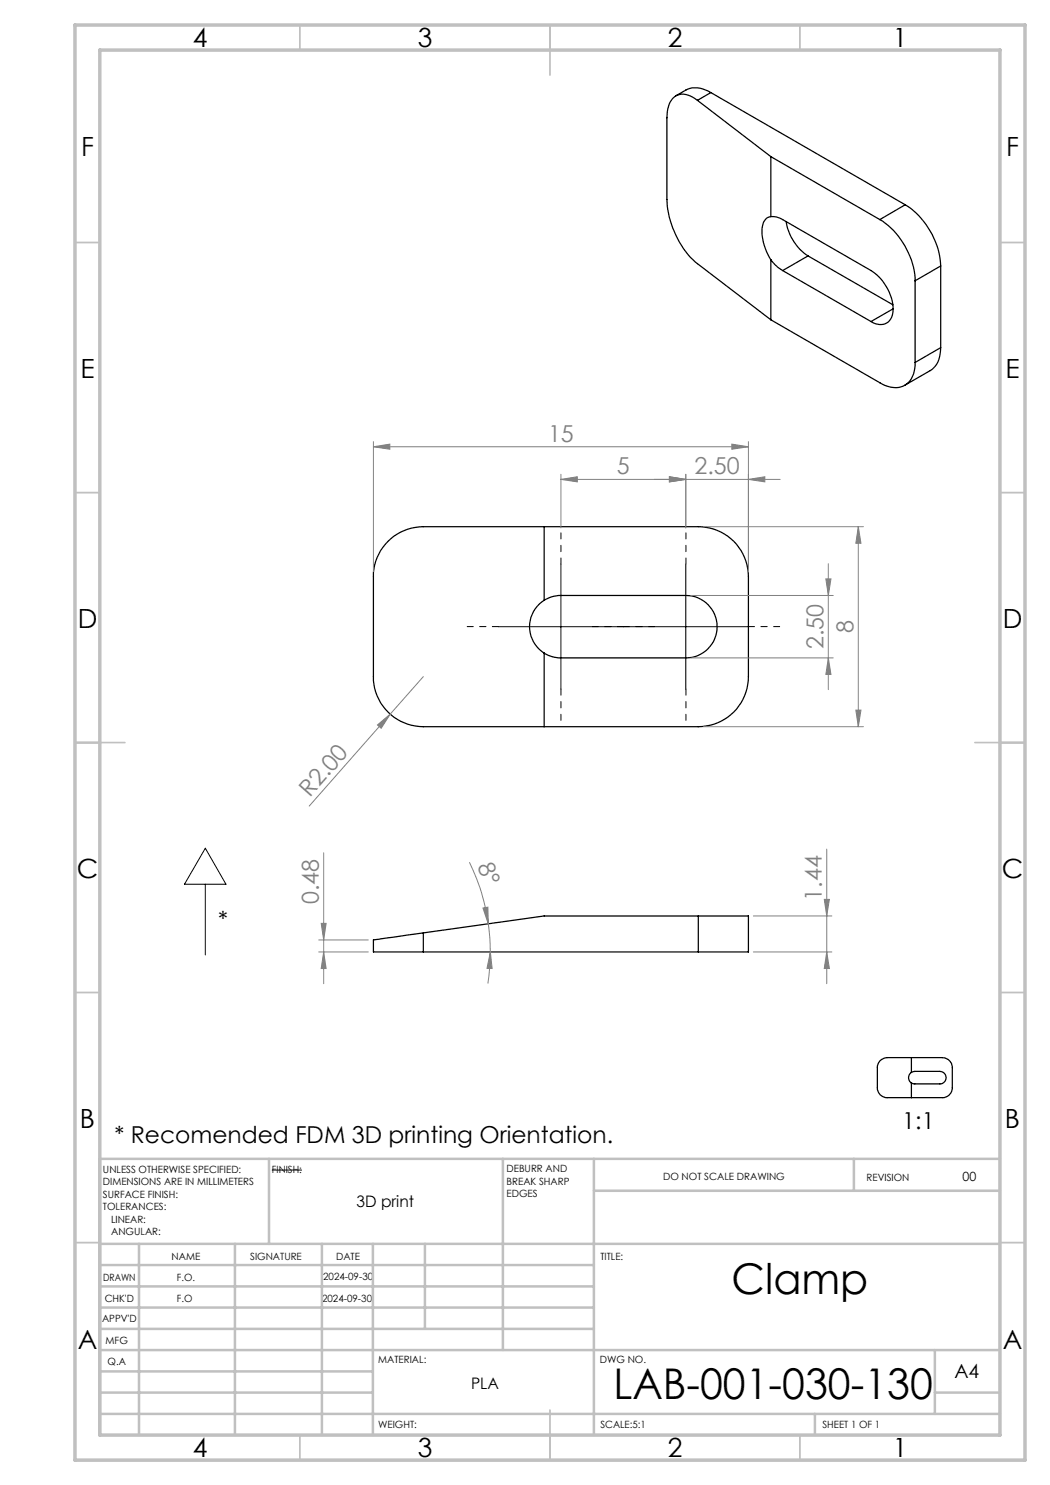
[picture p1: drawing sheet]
<svg xmlns="http://www.w3.org/2000/svg" width="210mm" height="297mm" viewBox="0 0 210 297" stroke-linecap="round" stroke-linejoin="round" font-family="sans-serif">
<g fill="none" stroke="#000" stroke-width=".25">
<path d="M142.2 18.5a4.9 4.9 0 0 0-5-.5l-2 1.2M142.2 18.5l-2.7 1.6M142.2 18.5l38.8 22.5M139.5 20.1a3.7 3.7 0 0 0-4.6-.7 5 5 0 0 0-1.5 4.2v16.3a18.2 18.2 0 0 0 6.1 12.8l14.7 11.3M139.5 20.1l14.7 11.2M154.2 31.3v12M154.2 31.3l21.8 12.6M154.2 52a8.4 8.4 0 0 0 2.3 2.1M154.2 43.3a3.6 3.6 0 0 1 2.3 .6l17.7 10.2a9.4 9.4 0 0 1 4.3 8.6 2.61 2.61 0 0 1-4.3 1.6M154.2 43.3a2.5 2.5 0 0 0-1.8 3 11.3 11.3 0 0 0 1.8 5.7M154.2 52v12M156.5 54.1l17.7 10.2"/>
<path d="M157.2 44.3a10.2 10.2 0 0 0 4.4 6.9M161.6 51.2l-5.1 2.9M161.6 51.2l17 9.8M176 43.9a15.4 15.4 0 0 1 7 12.3M181 41a15.7 15.7 0 0 1 7.1 12.2M181 41l-5 2.9M183 56.2v16.3M188.1 53.2l-5.1 3M188.1 53.2v16.3M154.2 64l21.8 12.5a4.8 4.8 0 0 0 5.3 .3 5.1 5.1 0 0 0 1.7-4.3M178.6 61.8l-4.4 2.5M188.1 69.5a4.9 4.9 0 0 1-2 4.6l-5.1 2.9"/>
<path d="M188.1 69.5l-5.1 3M77.6 108.3a10.2 10.2 0 0 1 7.1-3h55a10 10 0 0 1 10 10.1v19.9a10 10 0 0 1-10 10h-55a10 10 0 0 1-10-10v-19.9a9.8 9.8 0 0 1 2.9-7.1zM108.8 105.3v14.7M108.8 120a6.2 6.2 0 0 0 0 10.6M108.8 120a6.3 6.3 0 0 1 3.4-.9h25a6.2 6.2 0 0 1 6.2 6.2 6.2 6.2 0 0 1-6.2 6.3h-25a6.3 6.3 0 0 1-3.4-1M108.8 130.6v14.7M84.7 186.6l-10 1.4v2.4h10M84.7 186.6v3.8M84.7 190.4h55M139.7 183.2h10v7.2h-10M139.7 183.2v7.2M139.7 183.2h-30.9l-24.1 3.4"/>
<path d="M175.9 212.2l.9-.6 .6-.1h11.1a2.05 2.05 0 0 1 2 2v4.1a1.99 1.99 0 0 1-2 1.9h-11.1a1.93 1.93 0 0 1-1.9-1.9v-4.4zM182.3 214.5a1.27 1.27 0 0 0 0 2.1M182.3 214.5l.7-.2h5a1.25 1.25 0 0 1 1.2 1.2 1.25 1.25 0 0 1-1.2 1.3h-5.2l-.5-.2M182.3 211.5v3M182.3 216.6v2.9"/>
</g>
<path d="M112.2 112.9v24.9M137.2 112.9v24.9M99.7 125.3h50M41.1 176.8v14.2M41.1 169.6l4.1 7.2h-8.3zM54.4 234h6" fill="none" stroke="#000" stroke-width=".2"/>
<g fill="none" stroke="#808080" stroke-width=".2">
<path d="M74.7 89.4l3.3-.6v1zM74.7 88.3v26M74.7 89.4h75M112.2 95.9l3.3-.5v1zM112.2 95.9h43.8M112.2 94.9v10.7M133.9 95.4l3.3 .5-3.3 .5zM137.2 94.9v10.7M146.4 88.8l3.3 .6-3.3 .4zM149.7 95.9l3.3-.5v1zM149.7 88.3v26M138.2 119.1h28.5"/>
<path d="M140.7 105.3h32M165.2 115.8h1l-.5 3.3zM165.7 112.7v25.2M171.7 105.3l.5 3.4h-1zM171.7 105.3v40M84.7 135.3l-6.7 7.5M138.2 131.6h28.5M165.7 131.6l.5 3.3h-1zM75.5 145l2.5-2.2-1.8 2.9zM78 142.8l-16.2 18.4M140.7 145.3h32M171.2 142h1l-.5 3.3z"/>
<path d="M64.7 170.6v26.1M93.9 172.4a39 39 0 0 1 3.7 12.3M164.9 179.9h1l-.6 3.3zM165.3 169.8v26.9M63.7 190.4h10M63.7 188h10M64.2 184.7h1l-.5 3.3zM64.7 190.4l.5 3.3h-1zM96.6 181.6l1-.2v3.3zM97.6 184.7l.4 2.9 .1 2.8M98.1 190.4l.3 3.3h-1zM98.1 190.4l-.1 2.4-.4 3.9"/>
<path d="M150.7 190.4h15.7M150.7 183.2h15.7M165.3 190.4l.6 3.3h-1z"/>
</g>
<path d="M112.2 112.8v-6.2M137.2 112.8v-6.2M99.7 125.3h-6.3M112.2 137.8v6.3M124.7 125.3h-6.3M124.7 125.3h6.2M137.2 137.8v6.3M149.7 125.3h6.2" fill="none" stroke="#000" stroke-width=".2" stroke-dasharray="15.2 1.3 1.3 1.3" stroke-dashoffset="14"/>
<g fill="none" stroke="#c0c0c0" stroke-width=".35">
<path d="M60 5v5M110 5v10M160 5v5M15 48.5h5M200 48.5h5M15 98.5h5M200 98.5h5M15 148.5h10M195 148.5h10M15 198.5h5M200 198.5h5M15 248.5h5"/>
<path d="M200 248.5h5M60 287v5M110 282v10M160 287v5"/>
</g>
<g fill="none" stroke="#c0c0c0" stroke-width=".5">
<path d="M53.8 231.8v17M100.6 231.8v38.2M118.8 231.8v55.2M118.8 238.2h81.2M170.8 231.8v6.4M200 231.8h-180v55.2M20 248.8h180M20 257.3h98.8M20 253h98.8M27.8 248.8v38.2M47 248.8v38.2M64.4 248.8v38.2"/>
<path d="M74.6 248.8v38.2M85 248.8v17M20 265.8h98.8M20 261.5h98.8M20 278.5h54.6M20 274.3h54.6M20 270h180M187 278.5h13M187 270v12.8M20 282.8h180M163 282.8v4.2"/>
</g>
<path d="M15 5h190v287h-190zM20 10h180v277h-180z" fill="none" stroke="#c0c0c0" stroke-width=".7"/>
<g fill="#808080">
<path d="M75.5 145l2.5-2.2-1.8 2.9z"/>
<path d="M98.1 190.4l.3 3.3h-1zM96.6 181.6l1-.2v3.3z"/>
<path d="M149.7 95.9l3.3-.5v1zM133.9 95.4l3.3 .5-3.3 .5z"/>
<path d="M74.7 89.4l3.3-.6v1zM146.4 88.8l3.3 .6-3.3 .4zM112.2 95.9l3.3-.5v1zM133.9 95.4l3.3 .5-3.3 .5z"/>
<path d="M64.7 190.4l.5 3.3h-1zM64.2 184.7h1l-.5 3.3z"/>
<path d="M171.7 105.3l.5 3.4h-1zM171.2 142h1l-.5 3.3zM165.2 115.8h1l-.5 3.3zM165.7 131.6l.5 3.3h-1zM164.9 179.9h1l-.6 3.3zM165.3 190.4l.6 3.3h-1z"/>
</g>
<g font-size="8.5">
<text x="146.3" y="258.8">Clamp</text>
<text x="122.7" y="279.7">LAB-001-030-130</text>
</g>
<g font-size="5.3">
<text x="38.5" y="9.5">4</text>
<text x="83.5" y="9.5">3</text>
<text x="133.6" y="9.5">2</text>
<text x="178.6" y="9.5">1</text>
<text x="16.2" y="31.3">F</text>
<text x="201.2" y="31.3">F</text>
<text x="16.1" y="75.5">E</text>
<text x="201.1" y="75.5">E</text>
<text x="15.5" y="125.5">D</text>
<text x="200.5" y="125.5">D</text>
<text x="15.4" y="175.5">C</text>
<text x="200.4" y="175.5">C</text>
<text x="16" y="225.5">B</text>
<text x="201" y="225.5">B</text>
<text x="15.5" y="269.8">A</text>
<text x="200.5" y="269.8">A</text>
<text x="38.5" y="291.5">4</text>
<text x="83.5" y="291.5">3</text>
<text x="133.6" y="291.5">2</text>
<text x="178.6" y="291.5">1</text>
</g>
<g font-size="4.7" fill="#808080">
<text x="109.6" y="88.3">15</text>
<text x="123.4" y="94.8">5</text>
<text x="138.9" y="94.8">2.50</text>
<text x="164.7" y="129.8" transform="rotate(-90 164.7 129.8)">2.50</text>
<text x="170.7" y="126.6" transform="rotate(-90 170.7 126.6)">8</text>
<text x="62" y="159.6" transform="rotate(-49 62 159.6)">R2.00</text>
<text x="95.4" y="173.2" transform="rotate(69 95.4 173.2)">8°</text>
<text x="63.7" y="180.9" transform="rotate(-90 63.7 180.9)">0.48</text>
<text x="164.4" y="180.2" transform="rotate(-90 164.4 180.2)">1.44</text>
</g>
<g font-size="4.7">
<text x="43.6" y="185.7">*</text>
<text x="180.5" y="225.9">1:1</text>
<text x="22.9" y="228.5">* Recomended FDM 3D printing Orientation.</text>
</g>
<text font-size="3.9" x="190.9" y="275.5">A4</text>
<g font-size="3.2">
<text x="71.3" y="241.4">3D print</text>
<text x="94.2" y="277.9">PLA</text>
</g>
<text font-size="2.5" x="192.5" y="236.1">00</text>
<g font-size="2">
<text x="20.6" y="234.6">UNLESS OTHERWISE SPECIFIED:</text>
<text x="20.6" y="237.1">DIMENSIONS ARE IN MILLIMETERS</text>
<text x="20.6" y="239.6">SURFACE FINISH:</text>
<text x="54.4" y="234.6">FINISH:</text>
<text x="101.3" y="234.5">DEBURR AND</text>
<text x="101.3" y="237">BREAK SHARP</text>
<text x="101.3" y="239.5">EDGES</text>
<text x="132.6" y="236">DO NOT SCALE DRAWING</text>
<text x="173.3" y="236.2">REVISION</text>
<text x="20.6" y="242.1">TOLERANCES:</text>
<text x="22.2" y="244.6">LINEAR:</text>
<text x="22.2" y="247.1">ANGULAR:</text>
<text x="34.3" y="252">NAME</text>
<text x="50" y="251.9">SIGNATURE</text>
<text x="67.2" y="251.9">DATE</text>
<text x="120.1" y="251.9">TITLE:</text>
<text x="20.6" y="256.1">DRAWN</text>
<text x="35.3" y="256.1">F.O.</text>
<text x="64.6" y="255.9">2024-09-30</text>
<text x="20.9" y="260.3">CHK'D</text>
<text x="35.3" y="260.3">F.O</text>
<text x="64.4" y="260.3">2024-09-30</text>
<text x="20.4" y="264.4">APPV'D</text>
<text x="21.1" y="268.8">MFG</text>
<text x="21.5" y="273">Q.A</text>
<text x="75.6" y="272.5">MATERIAL:</text>
<text x="120" y="272.5">DWG NO.</text>
<text x="75.6" y="285.5">WEIGHT:</text>
<text x="120.1" y="285.6">SCALE:5:1</text>
<text x="164.5" y="285.6">SHEET 1 OF 1</text>
</g>
</svg>
